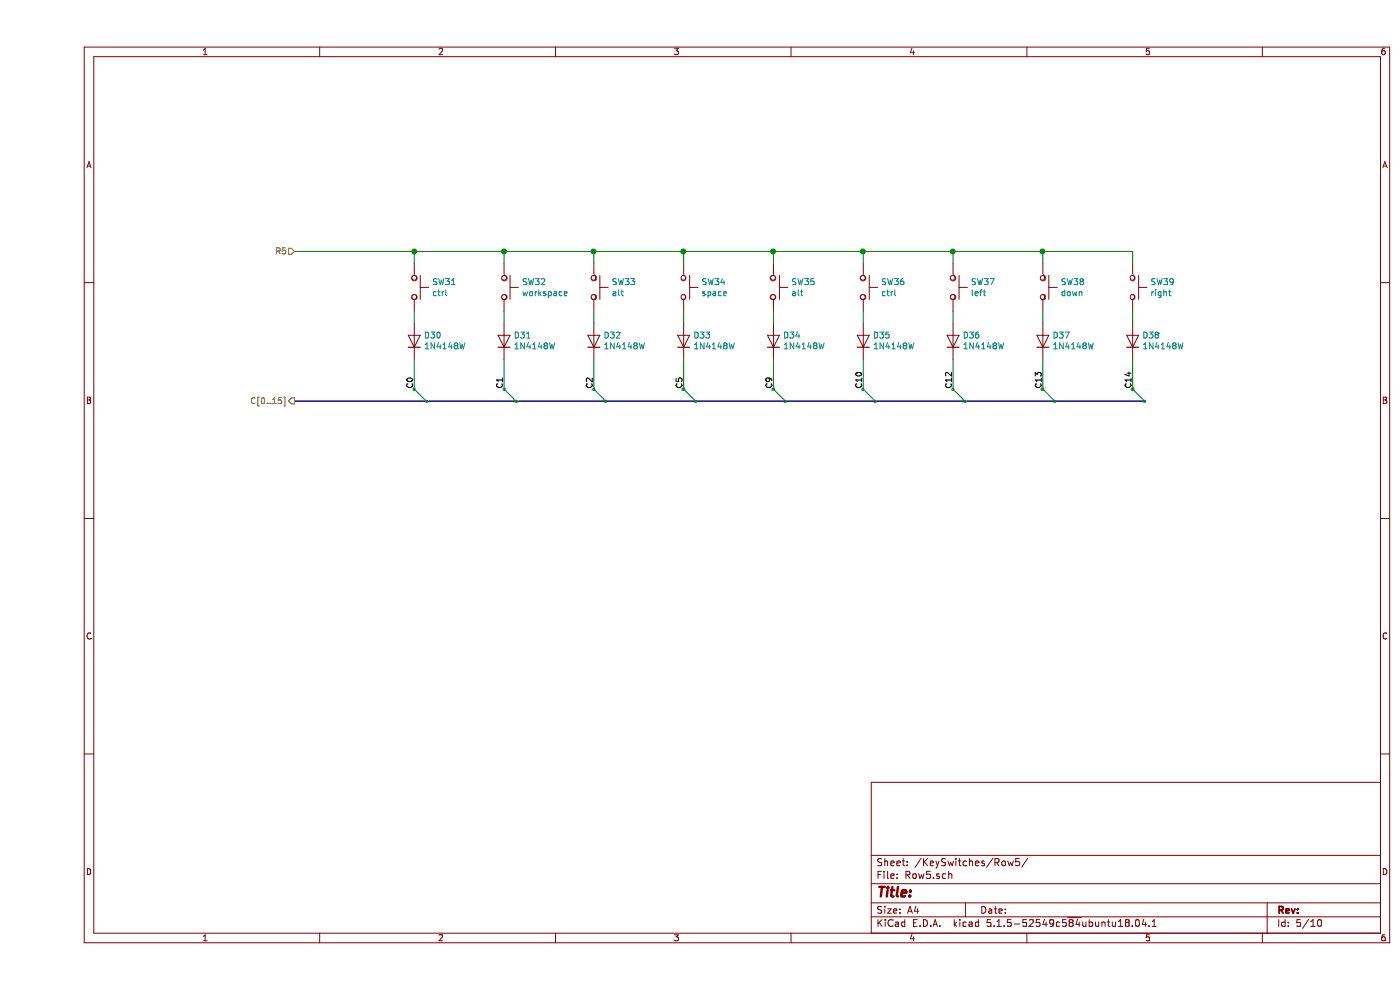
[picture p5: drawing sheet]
EESchema Schematic File Version 4
EELAYER 30 0
EELAYER END
$Descr A4 11693 8268
encoding utf-8
Sheet 5 10
Title ""
Date ""
Rev ""
Comp ""
Comment1 ""
Comment2 ""
Comment3 ""
Comment4 ""
$EndDescr
$Comp
L Switch:SW_Push SW?
U 1 1
P 3150 2400
AR Path="/5E697948/5E77EF80" Ref="SW?"  Part="1" 
AR Path="/5E697948/5E6CDE4B/5E77EF80" Ref="SW?"  Part="1" 
AR Path="/5E697948/5E77913C/5E77EF80" Ref="SW?"  Part="1" 
AR Path="/5E697948/5E785F4F/5E77EF80" Ref="SW?"  Part="1" 
AR Path="/5E697948/5E78C3AE/5E77EF80" Ref="SW?"  Part="1" 
AR Path="/5E697948/5E78F98F/5E77EF80" Ref="SW31"  Part="1" 
F 0 "SW31" V 3104 2548 50  0000 L CNN
F 1 "ctrl" V 3195 2548 50  0000 L CNN
F 2 "Button_Switch_Keyboard:SW_Cherry_MX_1.25u_PCB" H 3150 2600 50  0001 C CNN
F 3 "~" H 3150 2600 50  0001 C CNN
	1    3150 2400
	0    1    1    0   
$EndComp
$Comp
L Diode:1N4148W D?
U 1 1
P 3150 2850
AR Path="/5E697948/5E77EF86" Ref="D?"  Part="1" 
AR Path="/5E697948/5E6CDE4B/5E77EF86" Ref="D?"  Part="1" 
AR Path="/5E697948/5E77913C/5E77EF86" Ref="D?"  Part="1" 
AR Path="/5E697948/5E785F4F/5E77EF86" Ref="D?"  Part="1" 
AR Path="/5E697948/5E78C3AE/5E77EF86" Ref="D?"  Part="1" 
AR Path="/5E697948/5E78F98F/5E77EF86" Ref="D30"  Part="1" 
F 0 "D30" V 3196 2770 50  0000 R CNN
F 1 "1N4148W" V 3105 2770 50  0000 R CNN
F 2 "Diode_SMD:D_SOD-123" H 3150 2675 50  0001 C CNN
F 3 "https://www.vishay.com/docs/85748/1n4148w.pdf" H 3150 2850 50  0001 C CNN
	1    3150 2850
	0    -1   -1   0   
$EndComp
Wire Wire Line
	3150 2600 3150 2700
Text HLabel 2150 2100 0    50   Input ~ 0
R5
Wire Wire Line
	2150 2100 3150 2100
Wire Wire Line
	3150 2100 3150 2200
$Comp
L Switch:SW_Push SW?
U 1 1
P 3900 2400
AR Path="/5E697948/5E818F10" Ref="SW?"  Part="1" 
AR Path="/5E697948/5E6CDE4B/5E818F10" Ref="SW?"  Part="1" 
AR Path="/5E697948/5E77913C/5E818F10" Ref="SW?"  Part="1" 
AR Path="/5E697948/5E785F4F/5E818F10" Ref="SW?"  Part="1" 
AR Path="/5E697948/5E78C3AE/5E818F10" Ref="SW?"  Part="1" 
AR Path="/5E697948/5E78F98F/5E818F10" Ref="SW32"  Part="1" 
F 0 "SW32" V 3854 2548 50  0000 L CNN
F 1 "workspace" V 3945 2548 50  0000 L CNN
F 2 "Button_Switch_Keyboard:SW_Cherry_MX_1.25u_PCB" H 3900 2600 50  0001 C CNN
F 3 "~" H 3900 2600 50  0001 C CNN
	1    3900 2400
	0    1    1    0   
$EndComp
$Comp
L Diode:1N4148W D?
U 1 1
P 3900 2850
AR Path="/5E697948/5E818F11" Ref="D?"  Part="1" 
AR Path="/5E697948/5E6CDE4B/5E818F11" Ref="D?"  Part="1" 
AR Path="/5E697948/5E77913C/5E818F11" Ref="D?"  Part="1" 
AR Path="/5E697948/5E785F4F/5E818F11" Ref="D?"  Part="1" 
AR Path="/5E697948/5E78C3AE/5E818F11" Ref="D?"  Part="1" 
AR Path="/5E697948/5E78F98F/5E818F11" Ref="D31"  Part="1" 
F 0 "D31" V 3946 2770 50  0000 R CNN
F 1 "1N4148W" V 3855 2770 50  0000 R CNN
F 2 "Diode_SMD:D_SOD-123" H 3900 2675 50  0001 C CNN
F 3 "https://www.vishay.com/docs/85748/1n4148w.pdf" H 3900 2850 50  0001 C CNN
	1    3900 2850
	0    -1   -1   0   
$EndComp
Wire Wire Line
	3900 2600 3900 2700
Wire Wire Line
	3900 2100 3900 2200
$Comp
L Switch:SW_Push SW?
U 1 1
P 4650 2400
AR Path="/5E697948/5E77EF9E" Ref="SW?"  Part="1" 
AR Path="/5E697948/5E6CDE4B/5E77EF9E" Ref="SW?"  Part="1" 
AR Path="/5E697948/5E77913C/5E77EF9E" Ref="SW?"  Part="1" 
AR Path="/5E697948/5E785F4F/5E77EF9E" Ref="SW?"  Part="1" 
AR Path="/5E697948/5E78C3AE/5E77EF9E" Ref="SW?"  Part="1" 
AR Path="/5E697948/5E78F98F/5E77EF9E" Ref="SW33"  Part="1" 
F 0 "SW33" V 4604 2548 50  0000 L CNN
F 1 "alt" V 4695 2548 50  0000 L CNN
F 2 "Button_Switch_Keyboard:SW_Cherry_MX_1.25u_PCB" H 4650 2600 50  0001 C CNN
F 3 "~" H 4650 2600 50  0001 C CNN
	1    4650 2400
	0    1    1    0   
$EndComp
$Comp
L Diode:1N4148W D?
U 1 1
P 4650 2850
AR Path="/5E697948/5E77EFA4" Ref="D?"  Part="1" 
AR Path="/5E697948/5E6CDE4B/5E77EFA4" Ref="D?"  Part="1" 
AR Path="/5E697948/5E77913C/5E77EFA4" Ref="D?"  Part="1" 
AR Path="/5E697948/5E785F4F/5E77EFA4" Ref="D?"  Part="1" 
AR Path="/5E697948/5E78C3AE/5E77EFA4" Ref="D?"  Part="1" 
AR Path="/5E697948/5E78F98F/5E77EFA4" Ref="D32"  Part="1" 
F 0 "D32" V 4696 2770 50  0000 R CNN
F 1 "1N4148W" V 4605 2770 50  0000 R CNN
F 2 "Diode_SMD:D_SOD-123" H 4650 2675 50  0001 C CNN
F 3 "https://www.vishay.com/docs/85748/1n4148w.pdf" H 4650 2850 50  0001 C CNN
	1    4650 2850
	0    -1   -1   0   
$EndComp
Wire Wire Line
	4650 2600 4650 2700
Wire Wire Line
	4650 2100 4650 2200
$Comp
L Switch:SW_Push SW?
U 1 1
P 5400 2400
AR Path="/5E697948/5E77EFAC" Ref="SW?"  Part="1" 
AR Path="/5E697948/5E6CDE4B/5E77EFAC" Ref="SW?"  Part="1" 
AR Path="/5E697948/5E77913C/5E77EFAC" Ref="SW?"  Part="1" 
AR Path="/5E697948/5E785F4F/5E77EFAC" Ref="SW?"  Part="1" 
AR Path="/5E697948/5E78C3AE/5E77EFAC" Ref="SW?"  Part="1" 
AR Path="/5E697948/5E78F98F/5E77EFAC" Ref="SW34"  Part="1" 
F 0 "SW34" V 5354 2548 50  0000 L CNN
F 1 "space" V 5445 2548 50  0000 L CNN
F 2 "Button_Switch_Keyboard:SW_Cherry_MX_6.25u_PCB" H 5400 2600 50  0001 C CNN
F 3 "~" H 5400 2600 50  0001 C CNN
	1    5400 2400
	0    1    1    0   
$EndComp
$Comp
L Diode:1N4148W D?
U 1 1
P 5400 2850
AR Path="/5E697948/5E77EFB2" Ref="D?"  Part="1" 
AR Path="/5E697948/5E6CDE4B/5E77EFB2" Ref="D?"  Part="1" 
AR Path="/5E697948/5E77913C/5E77EFB2" Ref="D?"  Part="1" 
AR Path="/5E697948/5E785F4F/5E77EFB2" Ref="D?"  Part="1" 
AR Path="/5E697948/5E78C3AE/5E77EFB2" Ref="D?"  Part="1" 
AR Path="/5E697948/5E78F98F/5E77EFB2" Ref="D33"  Part="1" 
F 0 "D33" V 5446 2770 50  0000 R CNN
F 1 "1N4148W" V 5355 2770 50  0000 R CNN
F 2 "Diode_SMD:D_SOD-123" H 5400 2675 50  0001 C CNN
F 3 "https://www.vishay.com/docs/85748/1n4148w.pdf" H 5400 2850 50  0001 C CNN
	1    5400 2850
	0    -1   -1   0   
$EndComp
Wire Wire Line
	5400 2600 5400 2700
Wire Wire Line
	5400 2100 5400 2200
$Comp
L Switch:SW_Push SW?
U 1 1
P 7650 2400
AR Path="/5E697948/5E818F16" Ref="SW?"  Part="1" 
AR Path="/5E697948/5E6CDE4B/5E818F16" Ref="SW?"  Part="1" 
AR Path="/5E697948/5E77913C/5E818F16" Ref="SW?"  Part="1" 
AR Path="/5E697948/5E785F4F/5E818F16" Ref="SW?"  Part="1" 
AR Path="/5E697948/5E78C3AE/5E818F16" Ref="SW?"  Part="1" 
AR Path="/5E697948/5E78F98F/5E818F16" Ref="SW37"  Part="1" 
F 0 "SW37" V 7604 2548 50  0000 L CNN
F 1 "left" V 7695 2548 50  0000 L CNN
F 2 "Button_Switch_Keyboard:SW_Cherry_MX_1.00u_PCB" H 7650 2600 50  0001 C CNN
F 3 "~" H 7650 2600 50  0001 C CNN
	1    7650 2400
	0    1    1    0   
$EndComp
$Comp
L Diode:1N4148W D?
U 1 1
P 7650 2850
AR Path="/5E697948/5E818F17" Ref="D?"  Part="1" 
AR Path="/5E697948/5E6CDE4B/5E818F17" Ref="D?"  Part="1" 
AR Path="/5E697948/5E77913C/5E818F17" Ref="D?"  Part="1" 
AR Path="/5E697948/5E785F4F/5E818F17" Ref="D?"  Part="1" 
AR Path="/5E697948/5E78C3AE/5E818F17" Ref="D?"  Part="1" 
AR Path="/5E697948/5E78F98F/5E818F17" Ref="D36"  Part="1" 
F 0 "D36" V 7696 2770 50  0000 R CNN
F 1 "1N4148W" V 7605 2770 50  0000 R CNN
F 2 "Diode_SMD:D_SOD-123" H 7650 2675 50  0001 C CNN
F 3 "https://www.vishay.com/docs/85748/1n4148w.pdf" H 7650 2850 50  0001 C CNN
	1    7650 2850
	0    -1   -1   0   
$EndComp
Wire Wire Line
	7650 2600 7650 2700
Wire Wire Line
	7650 2100 7650 2200
$Comp
L Switch:SW_Push SW?
U 1 1
P 8400 2400
AR Path="/5E697948/5E818F18" Ref="SW?"  Part="1" 
AR Path="/5E697948/5E6CDE4B/5E818F18" Ref="SW?"  Part="1" 
AR Path="/5E697948/5E77913C/5E818F18" Ref="SW?"  Part="1" 
AR Path="/5E697948/5E785F4F/5E818F18" Ref="SW?"  Part="1" 
AR Path="/5E697948/5E78C3AE/5E818F18" Ref="SW?"  Part="1" 
AR Path="/5E697948/5E78F98F/5E818F18" Ref="SW38"  Part="1" 
F 0 "SW38" V 8354 2548 50  0000 L CNN
F 1 "down" V 8445 2548 50  0000 L CNN
F 2 "Button_Switch_Keyboard:SW_Cherry_MX_1.00u_PCB" H 8400 2600 50  0001 C CNN
F 3 "~" H 8400 2600 50  0001 C CNN
	1    8400 2400
	0    1    1    0   
$EndComp
$Comp
L Diode:1N4148W D?
U 1 1
P 8400 2850
AR Path="/5E697948/5E818F19" Ref="D?"  Part="1" 
AR Path="/5E697948/5E6CDE4B/5E818F19" Ref="D?"  Part="1" 
AR Path="/5E697948/5E77913C/5E818F19" Ref="D?"  Part="1" 
AR Path="/5E697948/5E785F4F/5E818F19" Ref="D?"  Part="1" 
AR Path="/5E697948/5E78C3AE/5E818F19" Ref="D?"  Part="1" 
AR Path="/5E697948/5E78F98F/5E818F19" Ref="D37"  Part="1" 
F 0 "D37" V 8446 2770 50  0000 R CNN
F 1 "1N4148W" V 8355 2770 50  0000 R CNN
F 2 "Diode_SMD:D_SOD-123" H 8400 2675 50  0001 C CNN
F 3 "https://www.vishay.com/docs/85748/1n4148w.pdf" H 8400 2850 50  0001 C CNN
	1    8400 2850
	0    -1   -1   0   
$EndComp
Wire Wire Line
	8400 2600 8400 2700
Wire Wire Line
	8400 2100 8400 2200
$Comp
L Switch:SW_Push SW?
U 1 1
P 9150 2400
AR Path="/5E697948/5E77EFD6" Ref="SW?"  Part="1" 
AR Path="/5E697948/5E6CDE4B/5E77EFD6" Ref="SW?"  Part="1" 
AR Path="/5E697948/5E77913C/5E77EFD6" Ref="SW?"  Part="1" 
AR Path="/5E697948/5E785F4F/5E77EFD6" Ref="SW?"  Part="1" 
AR Path="/5E697948/5E78C3AE/5E77EFD6" Ref="SW?"  Part="1" 
AR Path="/5E697948/5E78F98F/5E77EFD6" Ref="SW39"  Part="1" 
F 0 "SW39" V 9104 2548 50  0000 L CNN
F 1 "right" V 9195 2548 50  0000 L CNN
F 2 "Button_Switch_Keyboard:SW_Cherry_MX_1.00u_PCB" H 9150 2600 50  0001 C CNN
F 3 "~" H 9150 2600 50  0001 C CNN
	1    9150 2400
	0    1    1    0   
$EndComp
$Comp
L Diode:1N4148W D?
U 1 1
P 9150 2850
AR Path="/5E697948/5E77EFDC" Ref="D?"  Part="1" 
AR Path="/5E697948/5E6CDE4B/5E77EFDC" Ref="D?"  Part="1" 
AR Path="/5E697948/5E77913C/5E77EFDC" Ref="D?"  Part="1" 
AR Path="/5E697948/5E785F4F/5E77EFDC" Ref="D?"  Part="1" 
AR Path="/5E697948/5E78C3AE/5E77EFDC" Ref="D?"  Part="1" 
AR Path="/5E697948/5E78F98F/5E77EFDC" Ref="D38"  Part="1" 
F 0 "D38" V 9196 2770 50  0000 R CNN
F 1 "1N4148W" V 9105 2770 50  0000 R CNN
F 2 "Diode_SMD:D_SOD-123" H 9150 2675 50  0001 C CNN
F 3 "https://www.vishay.com/docs/85748/1n4148w.pdf" H 9150 2850 50  0001 C CNN
	1    9150 2850
	0    -1   -1   0   
$EndComp
Wire Wire Line
	9150 2600 9150 2700
Wire Wire Line
	9150 2100 9150 2200
Wire Wire Line
	3150 2100 3900 2100
Connection ~ 3150 2100
Connection ~ 3900 2100
Wire Wire Line
	3900 2100 4650 2100
Connection ~ 4650 2100
Wire Wire Line
	4650 2100 5400 2100
Connection ~ 5400 2100
Wire Wire Line
	3900 3000 3900 3250
Wire Wire Line
	4650 3000 4650 3250
Wire Wire Line
	5400 3000 5400 3250
Wire Wire Line
	7650 3000 7650 3250
Wire Wire Line
	8400 3000 8400 3250
Wire Wire Line
	9150 3000 9150 3250
Text Label 3900 3250 1    50   ~ 0
C1
Text Label 4650 3250 1    50   ~ 0
C2
Text Label 5400 3250 1    50   ~ 0
C5
Text Label 7650 3250 1    50   ~ 0
C12
Text Label 8400 3250 1    50   ~ 0
C13
Text Label 9150 3250 1    50   ~ 0
C14
Entry Wire Line
	3150 3250 3250 3350
Entry Wire Line
	3900 3250 4000 3350
Entry Wire Line
	4650 3250 4750 3350
Entry Wire Line
	5400 3250 5500 3350
Entry Wire Line
	7650 3250 7750 3350
Entry Wire Line
	8400 3250 8500 3350
Entry Wire Line
	9150 3250 9250 3350
Text HLabel 2150 3350 0    50   Output ~ 0
C[0..15]
Wire Wire Line
	3150 3000 3150 3250
Text Label 3150 3250 1    50   ~ 0
C0
Wire Wire Line
	5400 2100 6150 2100
Wire Wire Line
	7650 2100 8400 2100
Connection ~ 7650 2100
Connection ~ 8400 2100
Wire Wire Line
	8400 2100 9150 2100
$Comp
L Switch:SW_Push SW?
U 1 1
P 6150 2400
AR Path="/5E697948/5EA3F324" Ref="SW?"  Part="1" 
AR Path="/5E697948/5E6CDE4B/5EA3F324" Ref="SW?"  Part="1" 
AR Path="/5E697948/5E77913C/5EA3F324" Ref="SW?"  Part="1" 
AR Path="/5E697948/5E785F4F/5EA3F324" Ref="SW?"  Part="1" 
AR Path="/5E697948/5E78C3AE/5EA3F324" Ref="SW?"  Part="1" 
AR Path="/5E697948/5E78F98F/5EA3F324" Ref="SW35"  Part="1" 
F 0 "SW35" V 6104 2548 50  0000 L CNN
F 1 "alt" V 6195 2548 50  0000 L CNN
F 2 "Button_Switch_Keyboard:SW_Cherry_MX_1.50u_PCB" H 6150 2600 50  0001 C CNN
F 3 "~" H 6150 2600 50  0001 C CNN
	1    6150 2400
	0    1    1    0   
$EndComp
$Comp
L Diode:1N4148W D?
U 1 1
P 6150 2850
AR Path="/5E697948/5EA3F32A" Ref="D?"  Part="1" 
AR Path="/5E697948/5E6CDE4B/5EA3F32A" Ref="D?"  Part="1" 
AR Path="/5E697948/5E77913C/5EA3F32A" Ref="D?"  Part="1" 
AR Path="/5E697948/5E785F4F/5EA3F32A" Ref="D?"  Part="1" 
AR Path="/5E697948/5E78C3AE/5EA3F32A" Ref="D?"  Part="1" 
AR Path="/5E697948/5E78F98F/5EA3F32A" Ref="D34"  Part="1" 
F 0 "D34" V 6196 2770 50  0000 R CNN
F 1 "1N4148W" V 6105 2770 50  0000 R CNN
F 2 "Diode_SMD:D_SOD-123" H 6150 2675 50  0001 C CNN
F 3 "https://www.vishay.com/docs/85748/1n4148w.pdf" H 6150 2850 50  0001 C CNN
	1    6150 2850
	0    -1   -1   0   
$EndComp
Wire Wire Line
	6150 2600 6150 2700
Wire Wire Line
	6150 2100 6150 2200
$Comp
L Switch:SW_Push SW?
U 1 1
P 6900 2400
AR Path="/5E697948/5EA3F332" Ref="SW?"  Part="1" 
AR Path="/5E697948/5E6CDE4B/5EA3F332" Ref="SW?"  Part="1" 
AR Path="/5E697948/5E77913C/5EA3F332" Ref="SW?"  Part="1" 
AR Path="/5E697948/5E785F4F/5EA3F332" Ref="SW?"  Part="1" 
AR Path="/5E697948/5E78C3AE/5EA3F332" Ref="SW?"  Part="1" 
AR Path="/5E697948/5E78F98F/5EA3F332" Ref="SW36"  Part="1" 
F 0 "SW36" V 6854 2548 50  0000 L CNN
F 1 "ctrl" V 6945 2548 50  0000 L CNN
F 2 "Button_Switch_Keyboard:SW_Cherry_MX_1.50u_PCB" H 6900 2600 50  0001 C CNN
F 3 "~" H 6900 2600 50  0001 C CNN
	1    6900 2400
	0    1    1    0   
$EndComp
$Comp
L Diode:1N4148W D?
U 1 1
P 6900 2850
AR Path="/5E697948/5EA3F338" Ref="D?"  Part="1" 
AR Path="/5E697948/5E6CDE4B/5EA3F338" Ref="D?"  Part="1" 
AR Path="/5E697948/5E77913C/5EA3F338" Ref="D?"  Part="1" 
AR Path="/5E697948/5E785F4F/5EA3F338" Ref="D?"  Part="1" 
AR Path="/5E697948/5E78C3AE/5EA3F338" Ref="D?"  Part="1" 
AR Path="/5E697948/5E78F98F/5EA3F338" Ref="D35"  Part="1" 
F 0 "D35" V 6946 2770 50  0000 R CNN
F 1 "1N4148W" V 6855 2770 50  0000 R CNN
F 2 "Diode_SMD:D_SOD-123" H 6900 2675 50  0001 C CNN
F 3 "https://www.vishay.com/docs/85748/1n4148w.pdf" H 6900 2850 50  0001 C CNN
	1    6900 2850
	0    -1   -1   0   
$EndComp
Wire Wire Line
	6900 2600 6900 2700
Wire Wire Line
	6900 2100 6900 2200
Wire Wire Line
	6150 3000 6150 3250
Wire Wire Line
	6900 3000 6900 3250
Text Label 6150 3250 1    50   ~ 0
C9
Text Label 6900 3250 1    50   ~ 0
C10
Entry Wire Line
	6150 3250 6250 3350
Entry Wire Line
	6900 3250 7000 3350
Connection ~ 6900 2100
Wire Wire Line
	6900 2100 7650 2100
Connection ~ 6150 2100
Wire Wire Line
	6150 2100 6900 2100
Wire Bus Line
	2150 3350 9250 3350
$EndSCHEMATC
